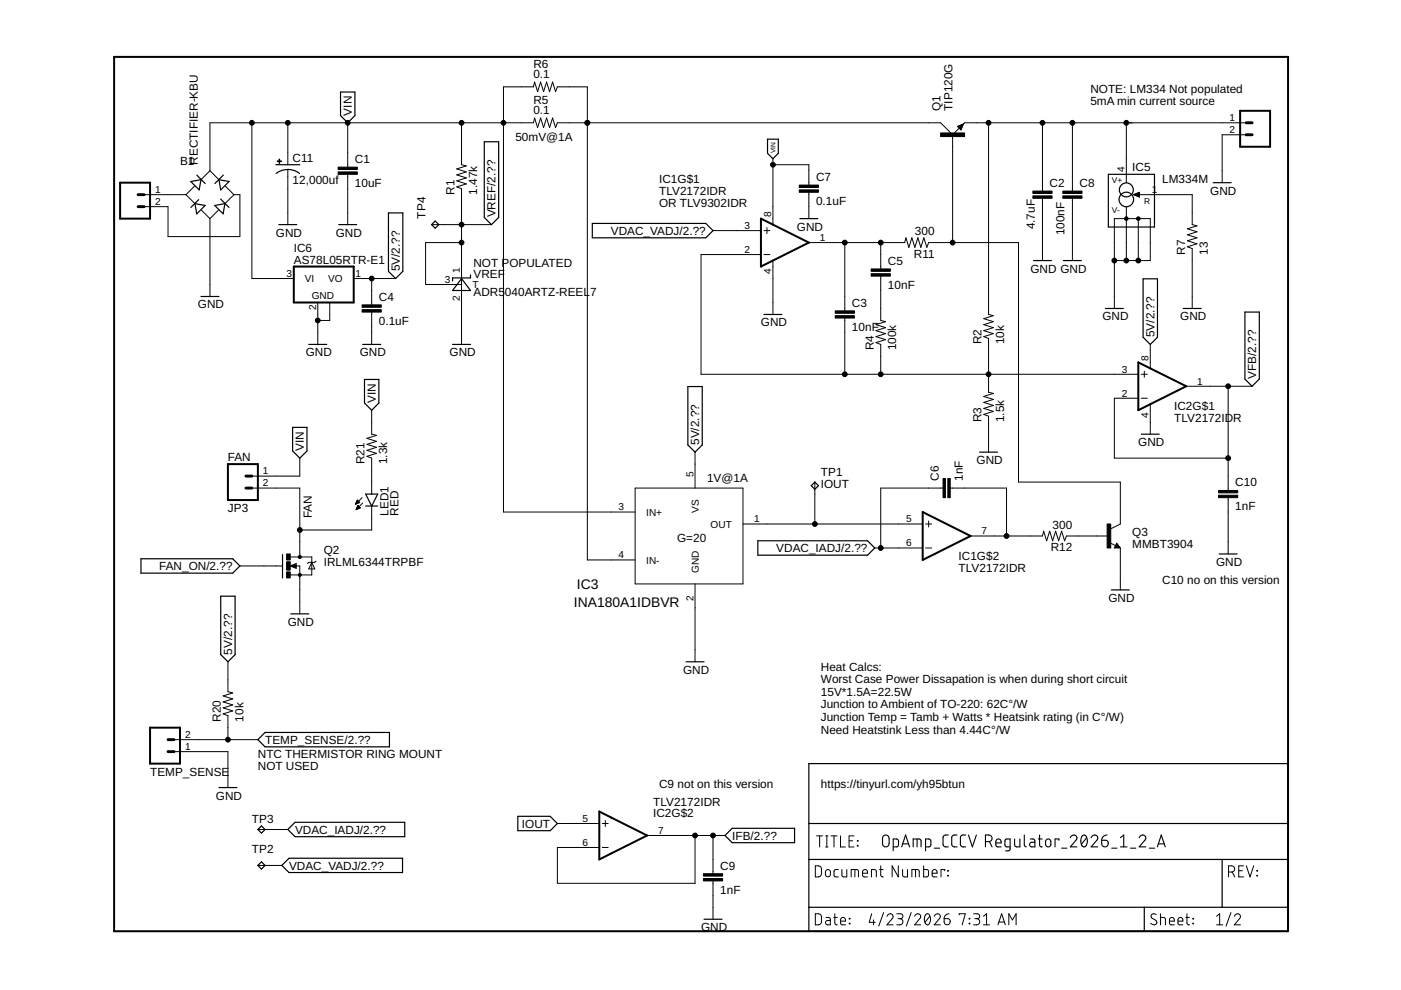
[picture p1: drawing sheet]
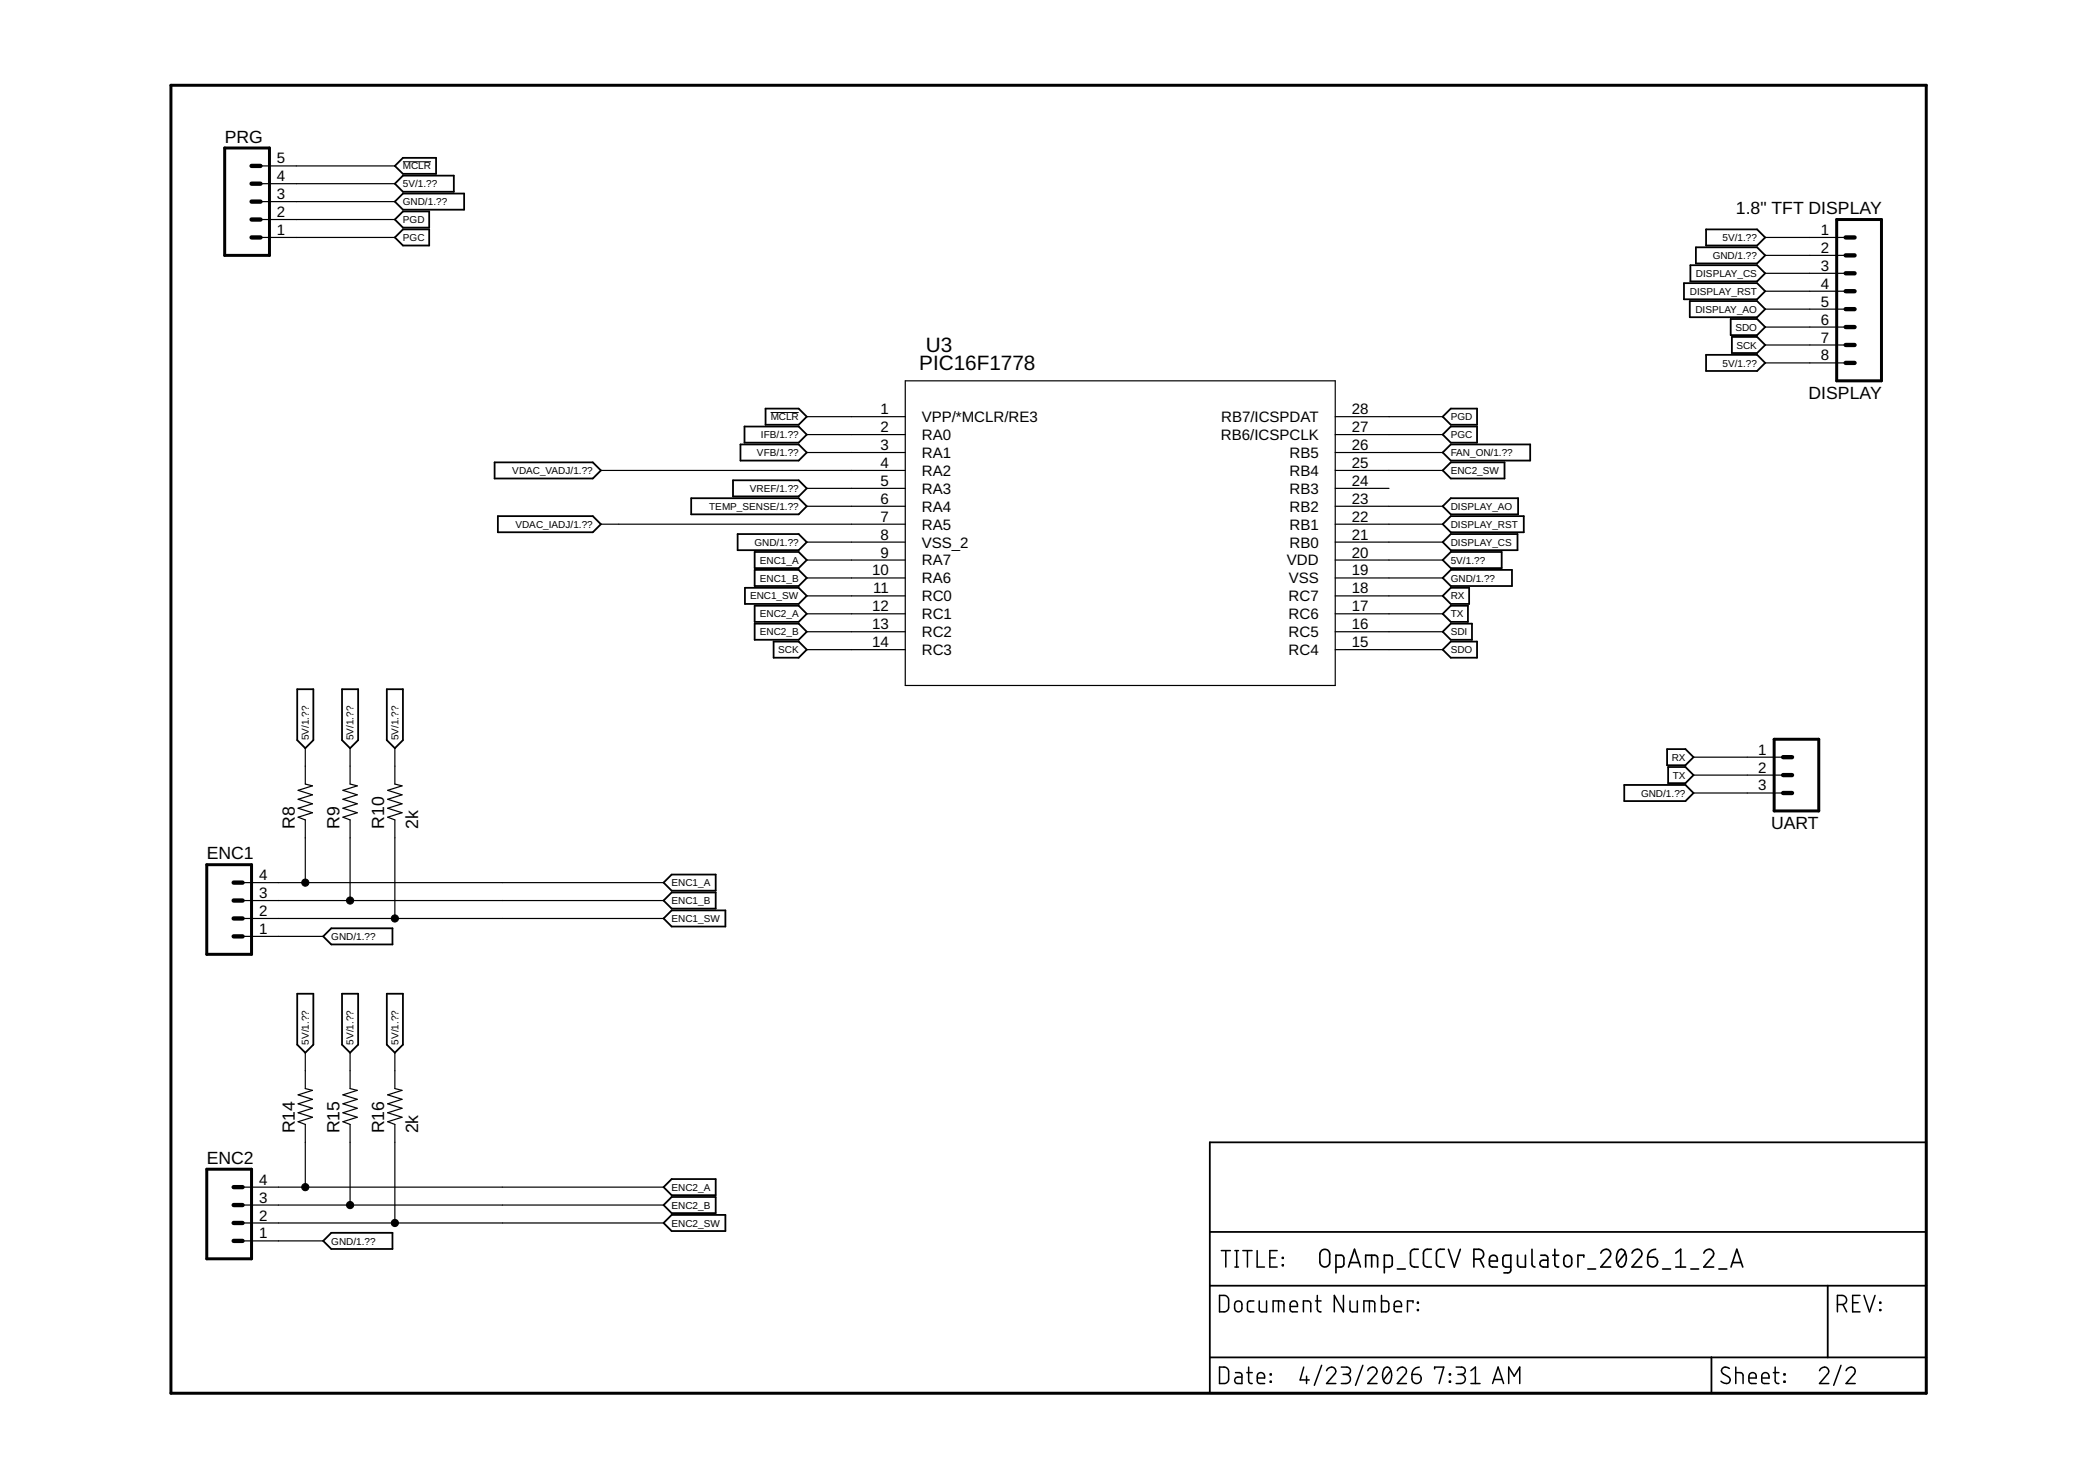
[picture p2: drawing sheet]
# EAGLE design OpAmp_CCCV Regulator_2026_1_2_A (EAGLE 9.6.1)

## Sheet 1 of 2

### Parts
B1  RECTIFIER-KBU  [KBU]
C1  10uF  CAP1206  [1206]
C2  4.7uF  CAP1206  [1206]
C3  10nF  CAP0805  [0805]
C4  0.1uF  CAP1206  [1206]
C5  10nF  CAP0805  [0805]
C6  1nF  CAP0805  [0805]
C7  0.1uF  CAP0805  [0805]
C8  100nF  CAP1206  [1206]
C9  1nF  CAP0805  [0805]
C10  1nF  CAP0805  [0805]
C11  12,000uf  CPOL-USE10-25  [EB25D]
IC1  TLV2172IDR  TLV2171IDR  [SOIC8]
IC2  TLV2172IDR  TLV2171IDR  [SOIC8]
IC3  INA180A1IDBVR  [DBV0005A_N]
IC5  LM334M  [SO08]
IC6  AS78L05RTR-E1  78L05F  [SOT89]
JP1  M023.5MM_LOCK  [SCREWTERMINAL-3.5MM-2_LOCK]
JP2  M023.5MM  [SCREWTERMINAL-3.5MM-2]
JP3  FAN  M02POLAR_LOCK  [MOLEX-1X2_LOCK]
JP4  TEMP_SENSE  M02PTH  [1X02]
LED1  RED  LED1206  [LED-1206]
Q1  TIP120G  TIP41C  [TO220AV]
Q2  IRLML6344TRPBF  MOSFET-NCHANNEL2N7002PW  [SOT323]
Q3  MMBT3904  TRANSISTOR_NPNSOT23  [SOT23]
R1  1.47k  RESISTOR1206  [1206]
R2  10k  RESISTOR1206  [1206]
R3  1.5k  RESISTOR1206  [1206]
R4  100k  RESISTOR0805-RES  [0805]
R5  0.1  RESISTOR1206  [1206]
R6  0.1  RESISTOR1206  [1206]
R7  13  RESISTOR1206  [1206]
R11  300  RESISTOR0805-RES  [0805]
R12  300  RESISTOR0805-RES  [0805]
R20  10k  RESISTOR1206  [1206]
R21  1.3k  RESISTOR1206  [1206]
TP1  TPTP20R  [TP20R]
TP2  TPTP20R  [TP20R]
TP3  TPTP20R  [TP20R]
TP4  TPTP20R  [TP20R]
VREF  ADR5040ARTZ-REEL7  [RT_3_ADI]

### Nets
5V: C4.1 IC2.8(V+) IC3.5(VS) IC6.1(VO) R20.2 ; also sheet 2
AC: B1.AC1 JP1.1
COMP: C3.1 C5.1 IC1.1(OUT) R11.2
FAN: JP3.2 LED1.C Q2.3(D)
FAN_ON: Q2.1(G) ; also sheet 2
FB: C3.2 IC1.2(-IN) IC2.3(+IN) R2.1 R3.2 R4.1
GND: B1.- C1.2 C2.2 C4.2 C7.2 C8.2 C9.2 C10.2 C11.- IC1.4(V-) IC2.4(V-) IC3.2(GND) IC5.2(V-) IC5.3(V-) IC5.6(V-) IC5.7(V-) IC6.2(GND) IC6.2@1(GND) JP2.2 JP4.1 Q2.2(S) Q3.2(E) R3.1 R7.1 VREF.2(A) ; also sheet 2
IFB: C9.1 IC2.6(-IN) IC2.7(OUT) ; also sheet 2
IOUT: IC1.5(+IN) IC2.5(+IN) IC3.1(OUT) TP1.TP
IOUTA: C6.2 IC1.7(OUT) R12.2
N$3: C5.2 R4.2
N$5: B1.AC2 JP1.2
N$6: IC5.1(R) R7.2
N$7: Q3.1(B) R12.1
N$14: LED1.A R21.1
PASS_BASE: Q1.B Q3.3(C) R11.1
TEMP_SENSE: JP4.2 R20.1 ; also sheet 2
VDAC_IADJ: C6.1 IC1.6(-IN) TP3.TP ; also sheet 2
VDAC_VADJ: IC1.3(+IN) TP2.TP ; also sheet 2
VFB: C10.1 IC2.1(OUT) IC2.2(-IN) ; also sheet 2
VIN: B1.+ C1.1 C7.1 C11.+ IC1.8(V+) IC3.3(IN+) IC6.3(VI) JP3.1 R1.2 R5.2 R6.2 R21.2
VIN2: IC3.4(IN-) Q1.C R5.1 R6.1
VOUT: C2.1 C8.1 IC5.4(V+) JP2.1 Q1.E R2.2
VREF: R1.1 TP4.TP VREF.1(C) VREF.3(T) ; also sheet 2

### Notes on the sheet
- NOTE: LM334 Not populated
- 5mA min current source
- 50mV@1A
- OR TLV9302IDR
- NOT POPULATED
- 1V@1A
- G=20
- C10 no on this version
- Heat Calcs:
  Worst Case Power Dissapation is when during short circuit
  15V*1.5A=22.5W
  Junction to Ambient of TO-220: 62C°/W
  Junction Temp = Tamb + Watts * Heatsink rating (in C°/W)
  Need Heatstink Less than 4.44C°/W
- NTC THERMISTOR RING MOUNT
- NOT USED
- C9 not on this version | https://tinyurl.com/yh95btun

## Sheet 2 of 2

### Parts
DISPLAY  1.8" TFT DISPLAY  M08LOCK_LONGPADS  [1X08_LOCK_LONGPADS]
ENC1  M04LOCK_LONGPADS  [1X04_LOCK_LONGPADS]
ENC2  M04LOCK_LONGPADS  [1X04_LOCK_LONGPADS]
PRG  M05LOCK  [1X05_LOCK]
R8  2k  RESISTOR0805-RES  [0805]
R9  2k  RESISTOR0805-RES  [0805]
R10  2k  RESISTOR0805-RES  [0805]
R14  2k  RESISTOR0805-RES  [0805]
R15  2k  RESISTOR0805-RES  [0805]
R16  2k  RESISTOR0805-RES  [0805]
U3  PIC16F1778  PIC16F1773-X/SO  [SOIC28-W_MC]
UART  M03LOCK_LONGPADS  [1X03_LOCK_LONGPADS]

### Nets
5V: DISPLAY.1 DISPLAY.8 PRG.4 R8.2 R9.2 R10.2 R14.2 R15.2 R16.2 U3.20(VDD) ; also sheet 1
!MCLR: PRG.5 U3.1(VPP/*MCLR/RE3)
DISPLAY_AO: DISPLAY.5 U3.23(RB2)
DISPLAY_CS: DISPLAY.3 U3.21(RB0)
DISPLAY_RST: DISPLAY.4 U3.22(RB1)
ENC1_A: ENC1.4 R8.1 U3.9(RA7)
ENC1_B: ENC1.3 R9.1 U3.10(RA6)
ENC1_SW: ENC1.2 R10.1 U3.11(RC0)
ENC2_A: ENC2.4 R14.1 U3.12(RC1)
ENC2_B: ENC2.3 R15.1 U3.13(RC2)
ENC2_SW: ENC2.2 R16.1 U3.25(RB4)
FAN_ON: U3.26(RB5) ; also sheet 1
GND: DISPLAY.2 ENC1.1 ENC2.1 PRG.3 U3.8(VSS_2) U3.19(VSS) UART.3 ; also sheet 1
IFB: U3.2(RA0) ; also sheet 1
PGC: PRG.1 U3.27(RB6/ICSPCLK)
PGD: PRG.2 U3.28(RB7/ICSPDAT)
RX: U3.18(RC7) UART.1
SCK: DISPLAY.7 U3.14(RC3)
SDI: U3.16(RC5)
SDO: DISPLAY.6 U3.15(RC4)
TEMP_SENSE: U3.6(RA4) ; also sheet 1
TX: U3.17(RC6) UART.2
VDAC_IADJ: U3.7(RA5) ; also sheet 1
VDAC_VADJ: U3.4(RA2) ; also sheet 1
VFB: U3.3(RA1) ; also sheet 1
VREF: U3.5(RA3) ; also sheet 1
Unconnected: U3.24(RB3)

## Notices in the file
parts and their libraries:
SparkFun-Resistors: Licensing: Creative Commons ShareAlike 4.0 International - https://creativecommons.org/licenses/by-sa/4.0
SparkFun: Licensing: CC v3.0 Share-Alike You are welcome to use this library for commercial purposes.
